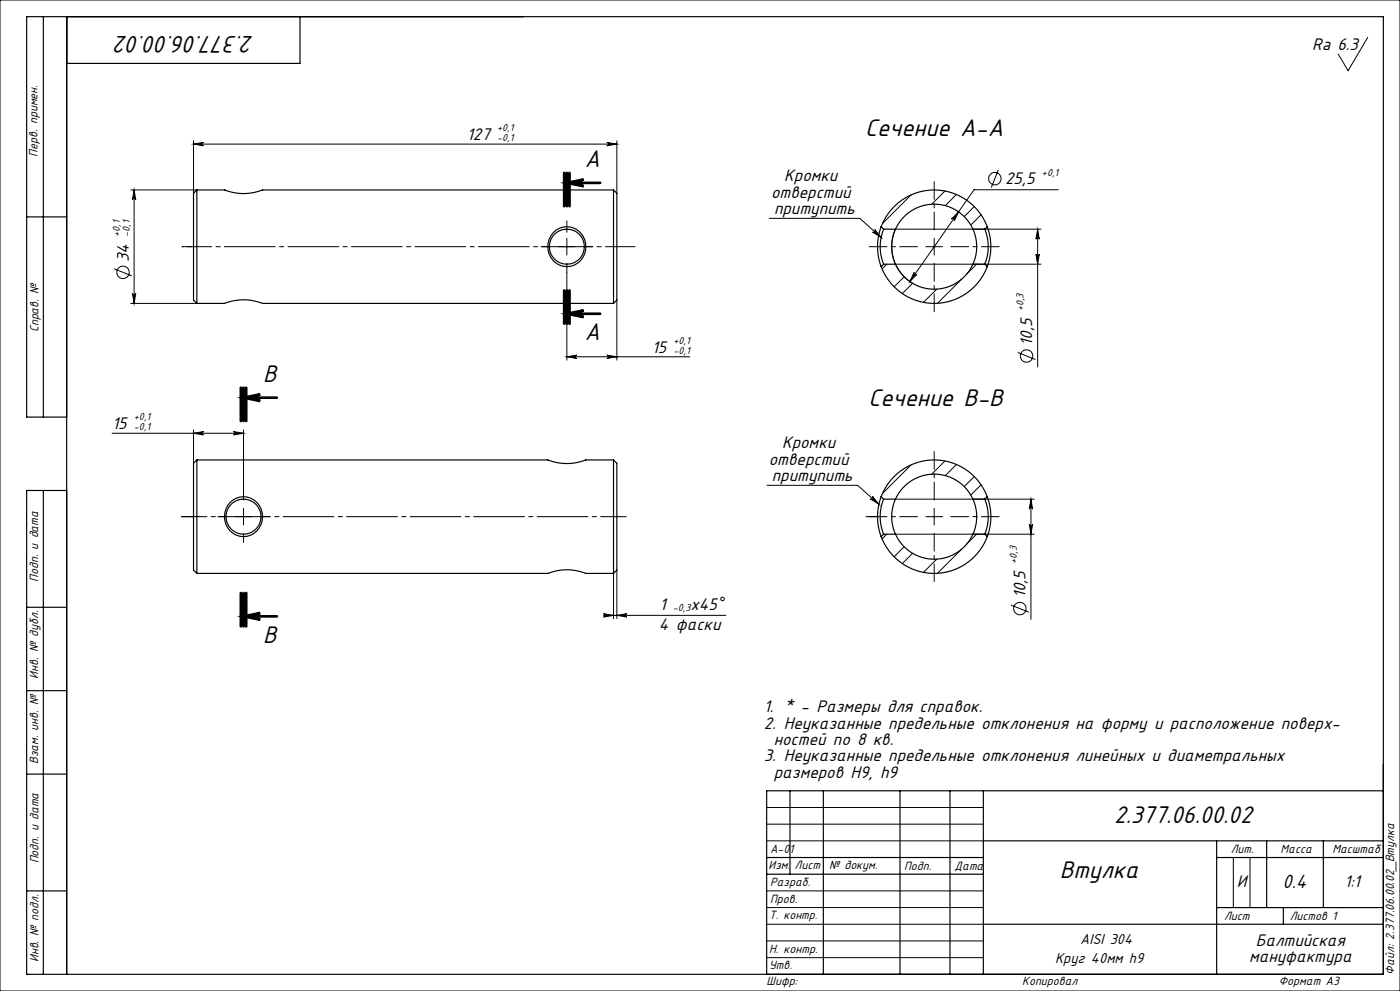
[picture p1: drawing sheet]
<svg xmlns="http://www.w3.org/2000/svg" width="420mm" height="297mm" viewBox="0 0 420 297" stroke-linecap="round" stroke-linejoin="round" font-family="sans-serif">
<g fill="none" stroke="#000" stroke-width=".3">
<path d="M0 0h420v297h-420zM410.3 11.2l-5.9 10-2.9-5M39.2 56.9h19.9M40.2 56.9v34M40.2 56.9l.5 3a.5 .5 0 0 0-.5-.4 .5 .5 0 0 0-.5 .4zM58.1 43.2l3-.5a.5 .5 0 0 0-.5 .5 .5 .5 0 0 0 .5 .5zM58.1 42.2v15.7M58.1 43.2h127M182.1 42.7l3 .5-3 .5a.5 .5 0 0 0 .4-.5 .5 .5 0 0 0-.4-.5zM185.1 42.2v15.7M273.3 58.4l-8.6 8.6M283.5 57.2l-4 4"/>
<path d="M286.9 58.3l-3.3 3.3M299.5 50.9l-2.1 5.3M317.5 56.9h-25.3l-19.3 27.5M167.6 73.9h5M170.1 71.4v5M230.8 65.4h27.1l6.4 5.8M262.4 68.8l1.9 2.4-2.5-1.7a.5 .5 0 0 0 .7 0 .5 .5 0 0 0-.1-.7zM266 79.2l-1.4 1.4M268.6 79.2h43.7M277.8 73.9h5M280.3 71.4v5M287.6 63.5l-1.3 2.7a.5 .5 0 0 0-.2-.6 .5 .5 0 0 0-.7 .1z"/>
<path d="M292.3 61.9l-3 3M293 79.2l-3 2.9M294.3 64.4l-3.1 3M310.8 76.2a.5 .5 0 0 0 .5 .5 .5 .5 0 0 0 .5-.5l-.5 3zM311.3 68.7l.5 3a.5 .5 0 0 0-.5-.5 .5 .5 0 0 0-.5 .5zM311.3 68.7v41.2M312.3 68.7h-43.7a12.7 12.7 0 0 0 5.2 16.2l-3.1 3.1M34.2 80.6l5.4 2.1M39.2 90.9h19.9M39.7 87.9a.5 .5 0 0 0 .5 .5 .5 .5 0 0 0 .5-.5l-.5 3zM170.1 81.7v26.2M185.1 89.9v18"/>
<path d="M271.2 82.9l-3 3.1M274.3 81.6a.5 .5 0 0 0 .1 .7 .5 .5 0 0 0 .7-.1l-2.2 2.2zM281 86.7l-4 3.9M288.4 83.7l-7.2 7.2M170.1 106.9l3-.5a.5 .5 0 0 0-.5 .5 .5 .5 0 0 0 .5 .5zM170.1 106.9h36.8M182.1 106.4l3 .5-3 .5a.5 .5 0 0 0 .4-.5 .5 .5 0 0 0-.4-.5zM305.3 105.6l5.3 2.2M33.6 129.8h39.5M58.1 128.8v10M58.1 129.8l3-.5a.5 .5 0 0 0-.5 .5 .5 .5 0 0 0 .5 .5zM70.1 129.3l3 .5-3 .5a.5 .5 0 0 0 .4-.5 .5 .5 0 0 0-.4-.5z"/>
<path d="M73.1 128.8v18.3M273.3 139.3l-8.6 8.6M283.5 138.2l-4 3.9M286.9 139.2l-3.3 3.3M70.6 154.8h5M73.1 152.3v5M230.1 145.4h27.2l6.4 5.7M261.8 148.8l1.9 2.3-2.6-1.6a.5 .5 0 0 0 .7-.1 .5 .5 0 0 0 0-.6zM268.6 149.6h41.7M277.8 154.8h5M280.3 152.3v5M292.3 142.8l-3 3"/>
<path d="M294.3 145.3l-3.1 3.1M308.8 157.1a.5 .5 0 0 0 .5 .5 .5 .5 0 0 0 .5-.5l-.5 3zM309.3 149.6v36M309.3 149.6l.5 3a.5 .5 0 0 0-.5-.5 .5 .5 0 0 0-.5 .5zM73.1 160.1v1.6M184.1 171.8v13.6M185.1 170.8v14.6M266 160.1l-1.4 1.4M268.6 160.1h41.7M271.2 163.9l-3 3M273.8 165.8l-3.1 3.1M281 167.6l-4 3.9"/>
<path d="M288.4 164.6l-7.2 7.2M293 160.1l-3 2.9M181.1 183.9l3 .5-3 .5a.5 .5 0 0 0 .4-.5 .5 .5 0 0 0-.4-.5zM181.1 184.4h36.7M185.1 184.4l3-.5a.5 .5 0 0 0-.5 .5 .5 .5 0 0 0 .5 .5zM303.3 181.3l5.3 2.2M230 242h65M230 247h65M230 252h65M370 257v15M375 257v15M230 277h65"/>
<path d="M230 272h65M230 267h65M230 287h65M230 282h65"/>
<circle cx="298.5" cy="53.5" r="1.86"/>
<circle cx="36.9" cy="81.6" r="1.86"/>
<circle cx="308" cy="106.7" r="1.86"/>
<circle cx="216.8" cy="179.5" r=".53"/>
<circle cx="306" cy="182.4" r="1.86"/>
</g>
<path d="M170.1 54.8l5-1a1 1 0 0 0-1 1 1 1 0 0 0 1 1zM170.1 94l5-1a1 1 0 0 0-1 1 1 1 0 0 0 1 1zM73.1 119.2l5-1a1 1 0 0 0-1 1 1 1 0 0 0 1 1zM73.1 184.7l5-1a1 1 0 0 0-1 1 1 1 0 0 0 1 1z" fill="none" stroke="#000" stroke-width=".8" stroke-linecap="butt"/>
<path d="M275.3 73.9h-14.5M280.3 68.9v-14.5M280.3 78.9v14.5M285.3 73.9h14.5M275.3 154.8h-14.5M280.3 149.8v-14.5M280.3 159.8v14.5M285.3 154.8h14.5" fill="none" stroke="#000" stroke-width=".3" stroke-dasharray="15.2 1.3 1.3 1.3" stroke-dashoffset="9.9"/>
<path d="M165.1 73.9h-2.8M170.1 68.9v-2.7M170.1 78.9v2.8M170.1 68.7v.9M175.1 73.9h2.7M58.1 154.8h-3.7M68.1 154.8h-2.8M73.1 149.8v-2.7M73.1 159.8v2.8M78.1 154.8h2.7M263.3 154.8h-3.5" fill="none" stroke="#000" stroke-width=".3" stroke-dasharray="15.2 1.3 1.3 1.3"/>
<g fill="none" stroke="#000" stroke-width=".8">
<path d="M169.3 51.8v10M170.1 51.8v10M170.1 54.8h10M170.9 51.8v10M169.3 87v10M170.1 87v10M170.1 94h10M170.9 87v10zM72.3 116.2v10M73.1 116.2v10M73.1 119.2h10M73.9 116.2v10"/>
<path d="M72.3 177.7v10M73.1 177.7v10M73.9 177.7v10M73.1 184.7h10"/>
</g>
<path d="M59.1 73.9h-4.5" fill="none" stroke="#000" stroke-width=".3" stroke-dasharray="15.2 1.3 1.3 1.3" stroke-dashoffset="14.9"/>
<path d="M54.6 73.9h135.9" fill="none" stroke="#000" stroke-width=".3" stroke-dasharray="15.2 1.3 1.3 1.3" stroke-dashoffset="6.3"/>
<path d="M54.4 154.8h133.5" fill="none" stroke="#000" stroke-width=".3" stroke-dasharray="15.2 1.3 1.3 1.3" stroke-dashoffset="7.6"/>
<g fill="none" stroke="#000" stroke-width=".35">
<path d="M13 5v120M20 5v287M90 5v14h-70M59.1 56.9v34M59.1 56.9l-1 1v32l1 1M59.1 56.9h8.2M184.1 56.9h-105.3a15.5 15.5 0 0 1-11.5 0l.5 .2M184.1 56.9v34M184.1 56.9l1 1v32l-1 1M8 65h12M166 69.7a5.9 5.9 0 0 1 8.3 .2 5.9 5.9 0 0 1-.2 8.3 5.9 5.9 0 0 1-8.3-.2 5.9 5.9 0 0 1 .2-8.3zM264.4 67.9a17 17 0 0 1 15.9-11 17 17 0 0 1 15.9 11l-.8 .8"/>
<path d="M264.4 67.9l.7 .8M264.4 67.9a17 17 0 0 0 0 12M264.4 79.9a17 17 0 0 0 15.9 11 17 17 0 0 0 15.9-11M265.1 68.7a13.8 13.8 0 0 0 0 10.5M265.1 79.2h3.5M265.1 68.7h3.5M265.1 79.2l-.7 .7M268.6 68.7a12.8 12.8 0 0 0 0 10.5M268.6 68.7a12.7 12.7 0 0 1 11.7-7.5 12.7 12.7 0 0 1 11.6 7.5M268.6 79.2a12.7 12.7 0 0 0 11.7 7.5 12.7 12.7 0 0 0 11.6-7.5M291.9 68.7a12.8 12.8 0 0 1 0 10.5M291.9 79.2h3.5"/>
<path d="M291.9 68.7h3.5M295.4 68.7a13.8 13.8 0 0 1 0 10.5M295.4 79.2l.8 .7M296.2 68.1a17 17 0 0 1 0 11.8M59.1 90.9h8.2a15.5 15.5 0 0 1 11.5 0h105.3M20 125h-12v-120h407v287h-407v-145h12M59.1 137.8h105.2a15.5 15.5 0 0 0 11.5 0l-.1 .1M59.1 137.8v34M59.1 137.8l-1 1v32l1 1M175.8 137.8h8.3M184.1 137.8v34M184.1 137.8l1 1v32l-1 1"/>
<path d="M13 147v145M69 150.6a5.9 5.9 0 0 1 8.3 .2 5.9 5.9 0 0 1-.2 8.3 5.9 5.9 0 0 1-8.3-.2 5.9 5.9 0 0 1 .2-8.3zM264.3 148.9a17 17 0 0 1 16-11.1 17 17 0 0 1 15.9 11.1l-.8 .7M264.3 148.9l.8 .7M264.3 148.9a17 17 0 0 0 0 11.8M265.1 149.6a13.8 13.8 0 0 0 0 10.5M265.1 149.6h3.5M268.6 149.6a12.8 12.8 0 0 0 0 10.5M268.6 149.6a12.7 12.7 0 0 1 11.7-7.5 12.7 12.7 0 0 1 11.6 7.5M291.9 149.6a12.8 12.8 0 0 1 0 10.5M291.9 149.6h3.5M295.4 149.6a13.8 13.8 0 0 1 0 10.5"/>
<path d="M296.2 149a17 17 0 0 1 0 11.8M59.1 171.8h105.2a15.5 15.5 0 0 1 11.5 0h8.3M265.1 160.1l-.8 .7a17 17 0 0 0 16 11 17 17 0 0 0 15.9-11M265.1 160.1h3.5M268.6 160.1a12.7 12.7 0 0 0 11.7 7.5 12.7 12.7 0 0 0 11.6-7.5M291.9 160.1h3.5M295.4 160.1l.8 .7M8 182h12M8 207h12M8 232h12M237 237v25M247 237v55"/>
<path d="M270 237v55M285 237v55M295 237v55M415 237h-185v55M230 257h65M295 252h120M365 252v40M365 257h50M380 252v20M397 252v20M8 267h12M230 262h65"/>
<path d="M295 277h120M365 272h50M385 272v5"/>
<circle cx="170.1" cy="73.9" r="5.3"/>
<circle cx="73.1" cy="154.8" r="5.3"/>
</g>
<g fill="#000">
<path d="M40.2 56.9l.5 3a.5 .5 0 0 0-.5-.4 .5 .5 0 0 0-.5 .4zM39.7 87.9a.5 .5 0 0 0 .5 .5 .5 .5 0 0 0 .5-.5l-.5 3zM311.3 68.7l.5 3a.5 .5 0 0 0-.5-.5 .5 .5 0 0 0-.5 .5zM310.8 76.2a.5 .5 0 0 0 .5 .5 .5 .5 0 0 0 .5-.5l-.5 3z"/>
<path d="M58.1 43.2l3-.5a.5 .5 0 0 0-.5 .5 .5 .5 0 0 0 .5 .5zM182.1 42.7l3 .5-3 .5a.5 .5 0 0 0 .4-.5 .5 .5 0 0 0-.4-.5zM170.1 106.9l3-.5a.5 .5 0 0 0-.5 .5 .5 .5 0 0 0 .5 .5zM182.1 106.4l3 .5-3 .5a.5 .5 0 0 0 .4-.5 .5 .5 0 0 0-.4-.5zM181.1 183.9l3 .5-3 .5a.5 .5 0 0 0 .4-.5 .5 .5 0 0 0-.4-.5zM185.1 184.4l3-.5a.5 .5 0 0 0-.5 .5 .5 .5 0 0 0 .5 .5zM274.3 81.6l-1.4 2.8 2.2-2.2a.5 .5 0 0 1-.7 .1 .5 .5 0 0 1-.1-.7zM287.6 63.5l-2.2 2.2a.5 .5 0 0 1 .7-.1 .5 .5 0 0 1 .2 .6z"/>
<path d="M170.1 54.8l5-1a1 1 0 0 0-1 1 1 1 0 0 0 1 1zM170.1 94l5-1a1 1 0 0 0-1 1 1 1 0 0 0 1 1zM73.1 119.2l5-1a1 1 0 0 0-1 1 1 1 0 0 0 1 1zM73.1 184.7l5-1a1 1 0 0 0-1 1 1 1 0 0 0 1 1z"/>
<path d="M262.4 68.8l1.9 2.4-2.5-1.7a.5 .5 0 0 0 .7 0 .5 .5 0 0 0-.1-.7zM261.8 148.8l1.9 2.3-2.6-1.6a.5 .5 0 0 0 .7-.1 .5 .5 0 0 0 0-.6z"/>
<path d="M70.1 129.3l3 .5-3 .5a.5 .5 0 0 0 .4-.5 .5 .5 0 0 0-.4-.5zM58.1 129.8l3-.5a.5 .5 0 0 0-.5 .5 .5 .5 0 0 0 .5 .5z"/>
<path d="M309.3 149.6l.5 3a.5 .5 0 0 0-.5-.5 .5 .5 0 0 0-.5 .5zM308.8 157.1a.5 .5 0 0 0 .5 .5 .5 .5 0 0 0 .5-.5l-.5 3z"/>
</g>
<g font-size="8">
<text x="76.2" y="10.7" transform="rotate(-180 76.2 10.7)">2.377.06.00.02</text>
<text x="259.5" y="40.8">Сечение A-A</text>
<text x="175.4" y="50">A</text>
<text x="175.4" y="101.9">A</text>
<text x="79" y="114.4">B</text>
<text x="260.5" y="121.7">Сечение B-B</text>
<text x="79" y="192.6">B</text>
<text x="334.2" y="246.6">2.377.06.00.02</text>
<text x="318" y="263.1">Втулка</text>
</g>
<text font-size="6.4" x="384.7" y="266">0.4</text>
<g font-size="5.6">
<text x="393.6" y="14.9">Ra 6.3</text>
<text x="140.1" y="41.9">127</text>
<text x="231.3" y="59.3">отверстий</text>
<text x="235.3" y="54.4">Кромки</text>
<text x="301.5" y="55.3">25,5</text>
<text x="232.2" y="64.2">притупить</text>
<text x="38.6" y="78.6" transform="rotate(-90 38.6 78.6)">34</text>
<text x="195.5" y="105.7">15</text>
<text x="309.7" y="103.6" transform="rotate(-90 309.7 103.6)">10,5</text>
<text x="33.6" y="128.6">15</text>
<text x="234.6" y="134.3">Кромки</text>
<text x="230.6" y="139.2">отверстий</text>
<text x="231.5" y="144.1">притупить</text>
<text x="307.7" y="179.3" transform="rotate(-90 307.7 179.3)">10,5</text>
<text x="197.8" y="182.8">1</text>
<text x="207.1" y="182.8">x45</text>
<text x="197.7" y="188.8">4 фаски</text>
<text x="229.1" y="213.5">1. * - Размеры для справок.</text>
<text x="229.1" y="218.4">2. Неуказанные предельные отклонения на форму и расположение поверх-</text>
<text x="232.1" y="223.3">ностей по 8 кв.</text>
<text x="229.1" y="228.2">3. Неуказанные предельные отклонения линейных и диаметральных</text>
<text x="232.1" y="233.1">размеров Н9, h9</text>
<text x="371.1" y="265.7">И</text>
<text x="403.4" y="265.8">1:1</text>
<text x="376.7" y="283.4">Балтийская</text>
<text x="374.7" y="288.3">мануфактура</text>
</g>
<g font-size="4.8">
<text x="324.1" y="283">AISI 304</text>
<text x="316.5" y="288.6">Круг 40мм h9</text>
</g>
<g font-size="4">
<text x="11.3" y="46.9" transform="rotate(-90 11.3 46.9)">Перв. примен.</text>
<text x="11.5" y="99.6" transform="rotate(-90 11.5 99.6)">Справ. №</text>
<text x="11.4" y="174.4" transform="rotate(-90 11.4 174.4)">Подп. и дата</text>
<text x="11.5" y="203.4" transform="rotate(-90 11.5 203.4)">Инв. № дубл.</text>
<text x="11.5" y="229" transform="rotate(-90 11.5 229)">Взам. инв. №</text>
<text x="231" y="255.5">А-01</text>
<text x="369.2" y="255.6">Лит.</text>
<text x="384.2" y="255.6">Масса</text>
<text x="399.7" y="255.6">Масштаб</text>
<text x="11.5" y="258.8" transform="rotate(-90 11.5 258.8)">Подп. и дата</text>
<text x="230.6" y="260.5">Изм.</text>
<text x="238.4" y="260.5">Лист</text>
<text x="248.7" y="260.5">№ докум.</text>
<text x="271.3" y="260.6">Подп.</text>
<text x="286.4" y="260.6">Дата</text>
<text x="231" y="265.6">Разраб.</text>
<text x="230.7" y="275.4">Т. контр.</text>
<text x="231" y="270.8">Пров.</text>
<text x="367.2" y="275.6">Лист</text>
<text x="386.9" y="275.6">Листов 1</text>
<text x="230.7" y="285.6">Н. контр.</text>
<text x="11.5" y="288.4" transform="rotate(-90 11.5 288.4)">Инв. № подл.</text>
<text x="230.7" y="290.4">Утв.</text>
<text x="418.3" y="292.1" transform="rotate(-90 418.3 292.1)">Файл: 2.377.06.00.02_Втулка</text>
<text x="230" y="295.3">Шифр:</text>
<text x="306.7" y="295.3">Копировал</text>
<text x="383.6" y="295.1">Формат A3</text>
</g>
<g font-size="3.4">
<text x="149.1" y="39.3">+0,1</text>
<text x="149.1" y="42.2">-0,1</text>
<text x="312.6" y="52.6">+0,1</text>
<text x="36" y="70.9" transform="rotate(-90 36 70.9)">+0,1</text>
<text x="38.9" y="70.9" transform="rotate(-90 38.9 70.9)">-0,1</text>
<text x="307" y="93.3" transform="rotate(-90 307 93.3)">+0,3</text>
<text x="202" y="103">+0,1</text>
<text x="202" y="106">-0,1</text>
<text x="40.2" y="125.9">+0,1</text>
<text x="40.2" y="128.9">-0,1</text>
<text x="305" y="169" transform="rotate(-90 305 169)">+0,3</text>
<text x="201.8" y="183.1">-0,3</text>
</g>
</svg>
